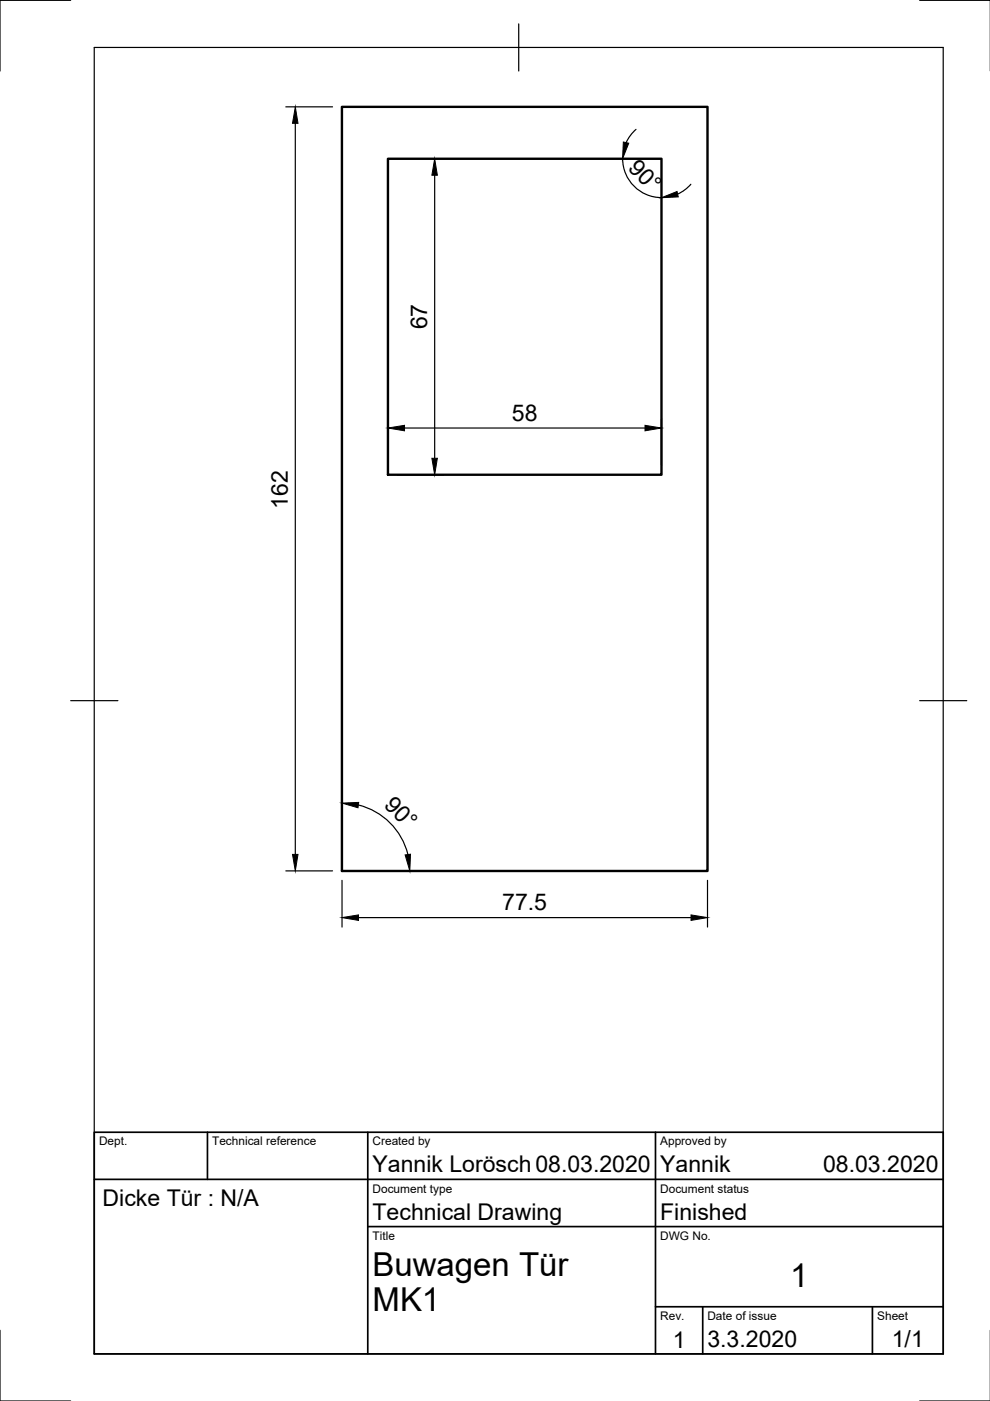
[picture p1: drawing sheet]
<svg xmlns="http://www.w3.org/2000/svg" width="210mm" height="297mm" viewBox="0 0 210 297" stroke-linecap="round" stroke-linejoin="round" font-family="sans-serif">
<!-- layer: Sichtbar -->
<path d="M72.5 22.7h77.5v162h-77.5zM82.3 33.7h58v67h-58z" fill="none" stroke="#000" stroke-width=".51"/>
<!-- layer: Border -->
<path d="M15 .1h-15v15M20 10.1h180v276.9h-180zM110 5.1v10M195 .1h15M15 148.6h10M195 148.6h10M0 282.1v14.9h15M195 297h15" fill="none" stroke="#000" stroke-width=".25"/>
<!-- layer: TitleBlock -->
<path d="M20 240.1h180v46.9h-180zM20 250h180M44 240.1v9.9M78 240.1v46.9M139 240.1v46.9M78 260.1h122M139 277.1h61M149 277.1v9.9M185 277.1v9.9" fill="none" stroke="#000" stroke-width=".36"/>
<!-- layer: Dimensions -->
<g fill="none" stroke="#000" stroke-width=".25">
<path d="M60.6 22.7h9.9M62.6 26.1v155.1M84.3 33.7h9.8M92.2 37.2v60M132 33.7a8.2 8.2 0 0 0 8.3 8.2M134.8 27.4l-1.1 1.3-.9 1.5M146.5 39.1l-1.3 1.2-1.5 .9M82.3 88.8v9.9M85.8 90.7h51M140.3 88.8v9.9M84.3 100.7h9.8M76 170.7a14.4 14.4 0 0 1 10.5 10.5"/>
<path d="M60.6 184.6h9.9M72.5 186.7v9.9M76 194.5h70.5M150 186.7v9.9"/>
</g>
<path d="M62.6 22.7l.6 3.4h-1.2zM92.2 33.7l.5 3.5h-1.1zM132.2 30.1l1.1 .3-1.3 3.3zM140.3 41.9l3.3-1.3 .2 1.1zM82.3 90.7l3.5-.5v1.1zM91.6 97.2h1.1l-.5 3.5zM136.8 90.2l3.5 .5-3.5 .6zM72.5 170.3l3.6-.2-.2 1.2zM62 181.2h1.2l-.6 3.4zM72.5 194.5l3.5-.5v1.1zM85.9 181.3l1.1-.2-.1 3.5zM146.5 194l3.5 .5-3.5 .6z" fill="#000" stroke="#000" stroke-width=".21"/>
<g font-size="7">
<text x="79" y="270.6">Buwagen Tür</text>
<text x="167.5" y="273">1</text>
<text x="79" y="278.1">MK1</text>
</g>
<g font-size="4.9">
<text x="132.9" y="35.8" transform="rotate(45 132.9 35.8)">90°</text>
<text x="90.6" y="69.9" transform="rotate(-90 90.6 69.9)">67</text>
<text x="108.5" y="89.2">58</text>
<text x="61" y="107.9" transform="rotate(-90 61 107.9)">162</text>
<text x="81.2" y="170.8" transform="rotate(45 81.2 170.8)">90°</text>
<text x="106.5" y="193">77.5</text>
<text x="79" y="248.5">Yannik Lorösch08.03.2020</text>
<text x="140" y="248.5">Yannik</text>
<text x="174.5" y="248.5">08.03.2020</text>
<text x="21.8" y="255.7">Dicke Tür : N/A</text>
<text x="79" y="258.6">Technical Drawing</text>
<text x="140" y="258.6">Finished</text>
<text x="142.6" y="285.7">1</text>
<text x="150" y="285.5">3.3.2020</text>
<text x="189.1" y="285.7">1/1</text>
</g>
<g font-size="2.5">
<text x="21" y="242.9">Dept.</text>
<text x="45" y="242.9">Technical reference</text>
<text x="79" y="242.9">Created by</text>
<text x="140" y="242.9">Approved by</text>
<text x="79" y="252.8">Document type</text>
<text x="140" y="252.8">Document status</text>
<text x="79" y="262.9">Title</text>
<text x="140" y="262.9">DWG No.</text>
<text x="140" y="279.9">Rev.</text>
<text x="150" y="279.9">Date of issue</text>
<text x="186" y="279.9">Sheet</text>
</g>
</svg>
